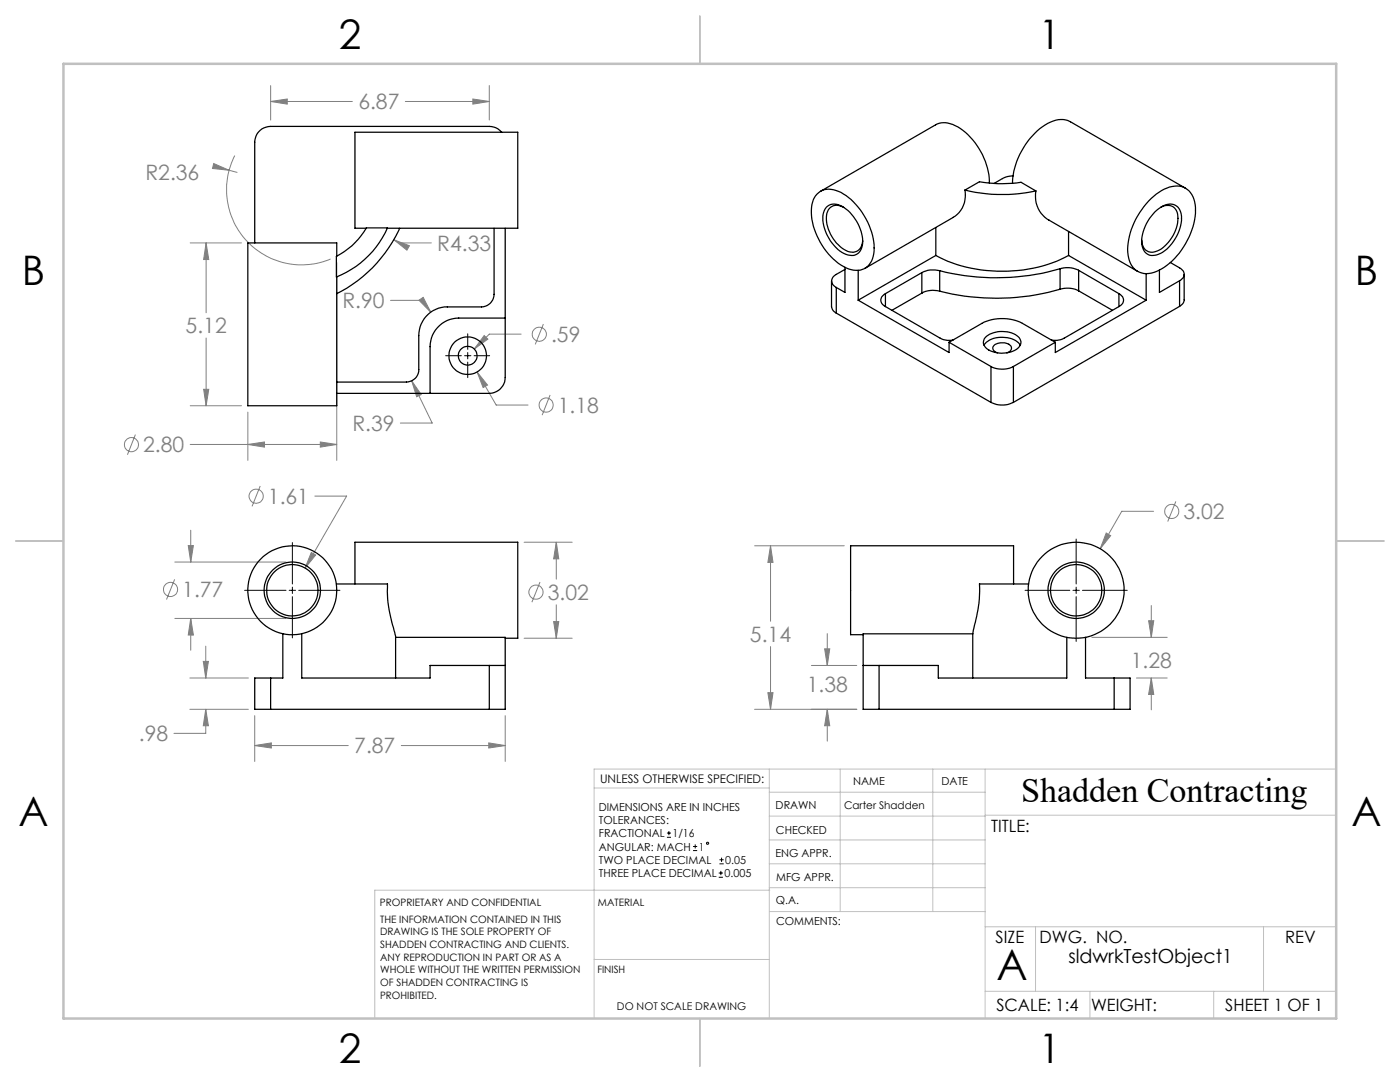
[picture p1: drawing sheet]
<svg xmlns="http://www.w3.org/2000/svg" width="279mm" height="216mm" viewBox="0 0 279 216" stroke-linecap="round" stroke-linejoin="round" font-family="sans-serif">
<g fill="none" stroke="#808080" stroke-width=".2">
<path d="M54 17.1v6.9M94.4 19.8l3.2 .4-3.2 .6zM97.6 17.1v6.9M42.7 32.6l3 1.4-3.3-.4zM45.7 34l1.6 .4M46.8 31a15 15 0 0 0 2.4 17 15 15 0 0 0 16.8 3.7M54 20.2l3.3-.4v1zM54 20.2h16.3M80.9 20.2h16.7M38 48.5h10.2M41.1 48.5l.6 3.3h-1.1zM41.1 48.5v13.9"/>
<path d="M67.2 52.4v39.5M77.9 59.9h6.4l1.7 2.4M78.6 47.8l3.1 1.2-.5 .9zM78.6 47.8l1.1 .7h6.4M83.6 59.9l.9-.6 1.5 3zM40.6 77.7h1.1l-.6 3.3zM41.1 67.5v13.5M82.2 76l1.9 2.7-1 .5zM82.2 76l4.1 8.4h-6.4M95.2 74.2l2.1 2.6-.9 .5zM95.2 74.2l3.8 6.6h6.4M96.6 67l.8 .7-2.7 1.9z"/>
<path d="M104 66.7h-6.4l-2.9 2.9M108.4 64.7l-1.6 4M109.8 78.8l-1.6 4M27 86.7l-1.6 4M38 88.7h29.2M38 81h10.2M49.5 88.7l3.3-.5v1zM49.5 82.2v9.7M51.9 97l-1.6 4M62.8 99h6.4l-8.3 14.3M63.9 88.2l3.3 .5-3.3 .5zM34.9 115.6l-1.7 4"/>
<path d="M34.9 112.1h22.2M37.6 108.9h1l-.5 3.2zM38.1 105.8v6.3M62.1 110.2l.9 .5-2.1 2.6zM104.6 108.2h9.6M107.8 116.1l-1.6 4.1M111 108.2l.5 3.3h-1zM111 108.2v7.4M150.6 108.9h17.9M153.8 108.9l.5 3.3h-1.1zM153.8 108.9v15.1M220.8 106.4l.9 .5-2.1 2.6z"/>
<path d="M230.2 102h-6.3l-4.3 7.5M234.7 100l-1.7 4.1M34.9 123.4h22.2M37.9 135.3h11.7M38.1 123.4l.5 3.3h-1zM38.1 123.4v6.4M40.6 132h1l-.5 3.3zM41.1 128.9v6.4M104.6 127.4h9.6M110.5 124h1l-.5 3.4zM111 120.7v6.7M153.2 138.2h1.1l-.5 3.3z"/>
<path d="M153.8 129v12.5M161.9 132.8h9.1M164.6 129.5h1l-.5 3.3zM165.1 126.4v6.4M217.9 127.2h15M226.8 135.3h6.1M229.2 123.9h1.1l-.5 3.3zM229.8 135.3l.5 3.3h-1.1zM229.8 120.8v6.4M229.8 135.3v6.3M37.9 141.5h11.7M41.1 141.5l.5 3.3h-1z"/>
<path d="M41.1 141.5v4.8h-6.4M50.8 148.8l3.4-.6v1.1zM50.8 142.8v9.1M50.8 148.8h18.7M80.1 148.8h20.7M97.5 148.2l3.3 .6-3.3 .5zM100.8 142.8v9.1M150.6 141.5h20.4M165.1 141.5l.5 3.3h-1zM165.1 141.5v6.4"/>
<circle cx="107.6" cy="66.7" r="1.41"/>
<circle cx="26.2" cy="88.7" r="1.41"/>
<circle cx="51.1" cy="99" r="1.42"/>
<circle cx="109" cy="80.8" r="1.41"/>
<circle cx="34" cy="117.6" r="1.41"/>
<circle cx="107" cy="118.2" r="1.41"/>
<circle cx="233.8" cy="102" r="1.42"/>
</g>
<g fill="none" stroke="#000" stroke-width=".2">
<path d="M88.9 71h3.2M92.7 71h1.3M93.3 66.6v3.1M93.3 70.3v1.3M93.3 72.2v3.2M94.6 71h3.1M48.8 117.8h8.3M57.7 117.8h1.3M58.3 108.3v8.2M58.3 117.2v1.2M58.3 119.1v8.2M59.6 117.8h8.2"/>
<path d="M204.6 117.8h8.9M214.1 117.8h1.3M214.8 107.6v8.9M214.8 117.2v1.2M214.8 119.1v8.9M216 117.8h9M133.1 167.1h.8M133.1 166.2h.8M133.5 165.8v.9M138.3 169.7h.8M138.3 168.9h.8M138.7 168.5v.8"/>
<path d="M143.4 175h.9M143.4 174.2h.9M143.6 172.4h.8M143.6 171.6h.8M143.9 173.8v.8M144 171.1v.9"/>
<circle cx="141.2" cy="168.3" r=".22"/>
</g>
<g fill="none" stroke="#c0c0c0" stroke-width=".2">
<path d="M118.6 157.2h34.9M153.5 153.5v49.7M153.5 158.1h43.1M167.7 153.5v28.4M186.2 153.5v28.4M196.6 153.5v49.7M266.7 153.5h-148.1v49.7M153.5 167.6h43.1M153.5 162.8h43.1M153.5 172.4h43.1M153.5 177.1h43.1M153.6 177.6h-78.8v25.6"/>
<path d="M196.6 162.7h70.1M118.6 191.5h34.9M153.6 181.9h43M196.6 197.8h70.1M196.6 184.9h70.1M206.7 184.9v12.9M217.5 197.8v5.4M242.2 197.8v5.4M252.2 184.9v12.9"/>
</g>
<path d="M139.7 3.2v9.5M3.1 107.9h9.6M266.7 107.9h9.5M139.7 203.2v9.6" fill="none" stroke="#c0c0c0" stroke-width=".25"/>
<path d="M12.7 12.7h254v190.5h-254z" fill="none" stroke="#c0c0c0" stroke-width=".5"/>
<path d="M50.8 148.8l3.4-.6v1.1zM97.5 148.2l3.3 .6-3.3 .5zM62.1 110.2l-1.2 3.1 2.1-2.6zM37.6 108.9h1l-.5 3.2zM38.1 123.4l.5 3.3h-1zM41.1 141.5l.5 3.3h-1zM40.6 132h1l-.5 3.3zM111 108.2l.5 3.3h-1zM110.5 124h1l-.5 3.4zM94.4 19.8l3.2 .4-3.2 .6zM54 20.2l3.3-.4v1zM63.9 88.2l3.3 .5-3.3 .5zM49.5 88.7l3.3-.5v1zM41.1 48.5l.6 3.3h-1.1zM40.6 77.7h1.1l-.6 3.3zM96.6 67l-1.9 2.6 2.7-1.9zM95.2 74.2l1.2 3.1 .9-.5zM78.6 47.8l2.6 2.1 .5-.9zM82.2 76l.9 3.2 1-.5zM42.7 32.6l-.3 1 3.3 .4zM83.6 59.9l2.4 2.4-1.5-3zM220.8 106.4l-1.2 3.1 2.1-2.6zM229.8 135.3l.5 3.3h-1.1zM229.2 123.9h1.1l-.5 3.3zM165.1 141.5l.5 3.3h-1zM164.6 129.5h1l-.5 3.3zM153.8 108.9l.5 3.3h-1.1zM153.2 138.2h1.1l-.5 3.3z" fill="#808080"/>
<g fill="none" stroke="#000" stroke-width=".25">
<path d="M100.1 26.4l-1.1-.9-1.4-.3h-43.6a3.2 3.2 0 0 0-3.2 3.2v20.1M163.1 38.7a3.6 3.6 0 0 1 4.2-.5 13.5 13.5 0 0 1 7.1 11.3 3.9 3.9 0 0 1-3.2 4.4 8.2 8.2 0 0 1-6.3-3.8 11.9 11.9 0 0 1-2.7-9.8l.3-.9zM192.6 37.9a5.2 5.2 0 0 1-2.4 5.5M192.6 37.9a31.4 31.4 0 0 0 14.1 .2M192.6 37.9l2.9-1.6a25 25 0 0 0 8.3 .1l2.9 1.7M197.4 36.5a13.5 13.5 0 0 0-7.3-11.7 3.9 3.9 0 0 0-3.4 .1l-22.9 13.3M202.1 36.6a14.7 14.7 0 0 1 7.5-12.2 4.3 4.3 0 0 1 4-.1l23 13.3M202.2 35.1l-1 .1a7.6 7.6 0 0 0-2.8 1.4M206.7 38.1a5.5 5.5 0 0 0 2.6 5.8l17.7 10.3M67.1 51.2a14.4 14.4 0 0 0 6-5.7h4.2a18.8 18.8 0 0 1-10.2 9.8zM67.2 51.1v-2.6h-17.7v32.5h17.7v-25.8M73.1 45.5h-2.3v-19.1h32.5v19.1h-26"/>
<path d="M79.8 45.5a27.2 27.2 0 0 1-12.6 13.1M98.6 45.5v13.2a2.53 2.53 0 0 1-2.5 2.5h-6.8a5.7 5.7 0 0 0-5.7 5.8v6.7a2.47 2.47 0 0 1-2.5 2.5h-13.9M100.8 45.5v29.8a3.2 3.2 0 0 1-3.2 3.2h-30.4M164.9 41.3a2.59 2.59 0 0 1 3.5 .1 8.5 8.5 0 0 1 3.7 7.6 2.29 2.29 0 0 1-3.7 1.6 8.5 8.5 0 0 1-4.1-7.9zM165.9 56.1v5.1l.4 .9 .6 .4M166.9 57.4v5.1M168.4 41.4a2.15 2.15 0 0 0-2.4-.2 2.15 2.15 0 0 0-1.1 2.1 7.5 7.5 0 0 0 4.7 7 2.11 2.11 0 0 0 2.6-2.4M168.6 53.8l-1.7 1a1.38 1.38 0 0 0-.9 1.3 1.38 1.38 0 0 0 .9 1.3M168.6 53.3v5l-1.7-.9M171.3 53.9v6M171.3 59.9l18.1 10.4v-2M176.7 58.6a1.36 1.36 0 0 0-.9 1.3 1.36 1.36 0 0 0 .9 1.3"/>
<path d="M176.7 58.6v2.6M184 54.4l-7.3 4.2M184 58.5l-6 3.4M184 54.4v4.1M186.8 51a29.5 29.5 0 0 0 26.5 0M186.8 51l-15.5 8.9M186.8 45.4v5.6M187.5 54a4.9 4.9 0 0 0-3.5 .4M187.5 58.1a4.9 4.9 0 0 0-3.5 .4M187.5 54v4.1M190.2 43.4l-17.6 10.2M211.6 53.6a5 5 0 0 1 3.7 .3"/>
<path d="M211.6 53.6a46.3 46.3 0 0 1-24.1 .4M211.6 57.7a46.3 46.3 0 0 1-24.1 .4M211.6 57.7a5 5 0 0 1 3.7 .3M211.6 53.6v4.1M213.3 51l15.4 8.9M213.3 46.2v4.8M215.3 53.9l8 4.7M215.3 58l6.7 3.9M215.3 53.9v4.1M223.3 58.6a1.36 1.36 0 0 1 .9 1.3 1.36 1.36 0 0 1-.9 1.3M223.3 58.6v2.6M228.7 59.9l-18.1 10.4v-2"/>
<path d="M228.7 54.6v5.3M229.2 40.1a7.5 7.5 0 0 1 6.6-2.9 4.4 4.4 0 0 1 2.8 4.7 14.5 14.5 0 0 1-7.8 12.3 3.8 3.8 0 0 1-5.7-3.3 14.1 14.1 0 0 1 4.1-10.8zM230.4 42.3a3.8 3.8 0 0 1 4.2-1.3 3.2 3.2 0 0 1 1.1 3.5 8.3 8.3 0 0 1-4.9 6.4 2.24 2.24 0 0 1-2.9-2.3 8.8 8.8 0 0 1 2.5-6.3zM231.4 53.9v4.4l4-2.3M231.6 41.4a2.18 2.18 0 0 1 2.5-.1 2.18 2.18 0 0 1 1 2.3 7.8 7.8 0 0 1-4.1 6.5 2.1 2.1 0 0 1-2.2-.1 2.1 2.1 0 0 1-.9-2.1M233.6 52.4l1.8 1a1.36 1.36 0 0 1 .9 1.3 1.36 1.36 0 0 1-.9 1.3M235.4 56v5.1M236.3 54.8v5.2l-.2 .5-.7 .6M100.8 63.5h-9.3a5.8 5.8 0 0 0-5.7 5.7v9.3M166.9 62.5l30.9 17.8M176.7 61.2l10.9 6.3a3.7 3.7 0 0 0 2.6 .3M189.4 68.3l6.6-3.8a9 9 0 0 1 8 0l6.6 3.8"/>
<path d="M189.4 68.3l8.4 4.8M196.4 68.9a4.6 4.6 0 0 1 5.1-1.4 3.3 3.3 0 0 1 2.1 1.4M196.9 67.1a5.4 5.4 0 0 1 6.5 .4 1.62 1.62 0 0 1-.9 2.4 5.4 5.4 0 0 1-5.9-.7 1.47 1.47 0 0 1 .3-2.1zM197.8 73.1a5 5 0 0 0 4.4 0M197.8 73.1v7.2M199.1 70.4a.95 .95 0 0 1-1-1 .95 .95 0 0 1 1-.9 2.34 2.34 0 0 1 2.7 .7 1.01 1.01 0 0 1-.9 1.2M202.2 73.1v7.2M210.6 68.3l-8.4 4.8M223.3 61.2l-10.9 6.3a3.7 3.7 0 0 1-2.6 .3M235.4 61.1l-33.2 19.2M197.8 80.3a5 5 0 0 0 4.4 0M67.1 116.5h10.2a31.1 31.1 0 0 0 1.7 10.4v.3"/>
<path d="M70.8 116.5v-8.3h32.5v19.2h-2.5M202.3 116.5v-7.6h-32.5v17.7h2.5M205.3 116.5h-9.8a37.5 37.5 0 0 1-1.4 10M54 135.3h-3.2v6.2h3.2M54 135.3v6.2M56.4 126.5v8.8h-2.4M60.2 126.5v8.8h25.6v-2.5h11.8M79 127.2h21.8v14.3h-3.2M79 127.2v8.1M97.6 132.8h3.2M97.6 132.8v8.7M172.3 132.8h3.1"/>
<path d="M175.4 132.8v8.7M194.1 126.5h-21.8v15h3.1M194.1 126.5v8.8M212.9 127.2v8.1h-25.6v-2.5h-11.9M216.6 127.2v8.1h5.8M222.4 135.3h3.1v6.2h-3.1M222.4 135.3v6.2M54 141.5h43.6M175.4 141.5h47"/>
<circle cx="93.3" cy="71" r="1.87"/>
<circle cx="93.3" cy="71" r="3.7"/>
<circle cx="58.3" cy="117.8" r="5.6"/>
<circle cx="58.3" cy="117.8" r="8.9"/>
<circle cx="58.3" cy="117.8" r="5.1"/>
<circle cx="214.8" cy="117.8" r="5.6"/>
<circle cx="214.8" cy="117.8" r="5.1"/>
<circle cx="214.8" cy="117.8" r="9.6"/>
</g>
<text font-size="8.5" x="198.9" y="195.5">A</text>
<g font-size="8.1">
<text x="67.6" y="9.7">2</text>
<text x="207.3" y="9.7">1</text>
<text x="4.4" y="57">B</text>
<text x="270.4" y="57">B</text>
<text x="3.7" y="164.9">A</text>
<text x="269.7" y="164.9">A</text>
<text x="67.6" y="212.2">2</text>
<text x="207.3" y="212.2">1</text>
</g>
<text font-size="6.9" x="203.8" y="160.1">Shadden Contracting</text>
<g font-size="4.2" fill="#808080">
<text x="71.5" y="21.8">6.87</text>
<text x="29" y="36">R2.36</text>
<text x="87.3" y="50.1">R4.33</text>
<text x="68.3" y="61.5">R.90</text>
<text x="37.1" y="66.5">5.12</text>
<text x="110" y="68.2">.59</text>
<text x="111.3" y="82.4">1.18</text>
<text x="70.3" y="86">R.39</text>
<text x="28.6" y="90.3">2.80</text>
<text x="53.5" y="100.5">1.61</text>
<text x="236.2" y="103.6">3.02</text>
<text x="36.4" y="119.2">1.77</text>
<text x="109.3" y="119.7">3.02</text>
<text x="149.7" y="128.1">5.14</text>
<text x="225.7" y="133.3">1.28</text>
<text x="161" y="138.1">1.38</text>
<text x="27.7" y="147.9">.98</text>
<text x="70.7" y="150.3">7.87</text>
</g>
<text font-size="3.9" x="213.2" y="192.1">sldwrkTestObject1</text>
<g font-size="3.4">
<text x="197.8" y="166">TITLE:</text>
<text x="198.7" y="188.1">SIZE</text>
<text x="207.5" y="188.1">DWG. NO.</text>
<text x="256.5" y="188.2">REV</text>
<text x="198.8" y="201.7">SCALE: 1:4</text>
<text x="217.7" y="201.8">WEIGHT:</text>
<text x="244.5" y="201.7">SHEET 1 OF 1</text>
</g>
<text font-size="2.4" x="119.8" y="156.2">UNLESS OTHERWISE SPECIFIED:</text>
<g font-size="2.2">
<text x="119.5" y="161.8">DIMENSIONS ARE IN INCHES</text>
<text x="154.8" y="161.4">DRAWN</text>
<text x="170.2" y="156.7">NAME</text>
<text x="187.9" y="156.7">DATE</text>
<text x="119.5" y="164.4">TOLERANCES:</text>
<text x="119.5" y="167.1">FRACTIONAL</text>
<text x="134.2" y="167.1">1/16</text>
<text x="154.9" y="166.3">CHECKED</text>
<text x="119.5" y="172.4">TWO PLACE DECIMAL</text>
<text x="119.5" y="169.7">ANGULAR: MACH</text>
<text x="139.5" y="169.7">1</text>
<text x="144.7" y="172.4">0.05</text>
<text x="154.8" y="171">ENG APPR.</text>
<text x="119.5" y="175">THREE PLACE DECIMAL</text>
<text x="144.6" y="175">0.005</text>
<text x="154.9" y="175.7">MFG APPR.</text>
<text x="154.9" y="180.4">Q.A.</text>
<text x="154.9" y="184.6">COMMENTS:</text>
</g>
<g font-size="2.1">
<text x="168.5" y="161.5">Carter Shadden</text>
<text x="123.1" y="201.6">DO NOT SCALE DRAWING</text>
</g>
<g font-size="2">
<text x="75.8" y="180.7">PROPRIETARY AND CONFIDENTIAL</text>
<text x="75.9" y="184.1">THE INFORMATION CONTAINED IN THIS</text>
<text x="119.3" y="180.7">MATERIAL</text>
<text x="75.9" y="186.7">DRAWING IS THE SOLE PROPERTY OF</text>
<text x="75.9" y="189.2">SHADDEN CONTRACTING AND CLIENTS.</text>
<text x="75.9" y="191.7">ANY REPRODUCTION IN PART OR AS A</text>
<text x="75.9" y="194.2">WHOLE WITHOUT THE WRITTEN PERMISSION</text>
<text x="75.9" y="196.8">OF SHADDEN CONTRACTING IS</text>
<text x="119.2" y="194.2">FINISH</text>
<text x="75.9" y="199.3">PROHIBITED.</text>
</g>
</svg>
